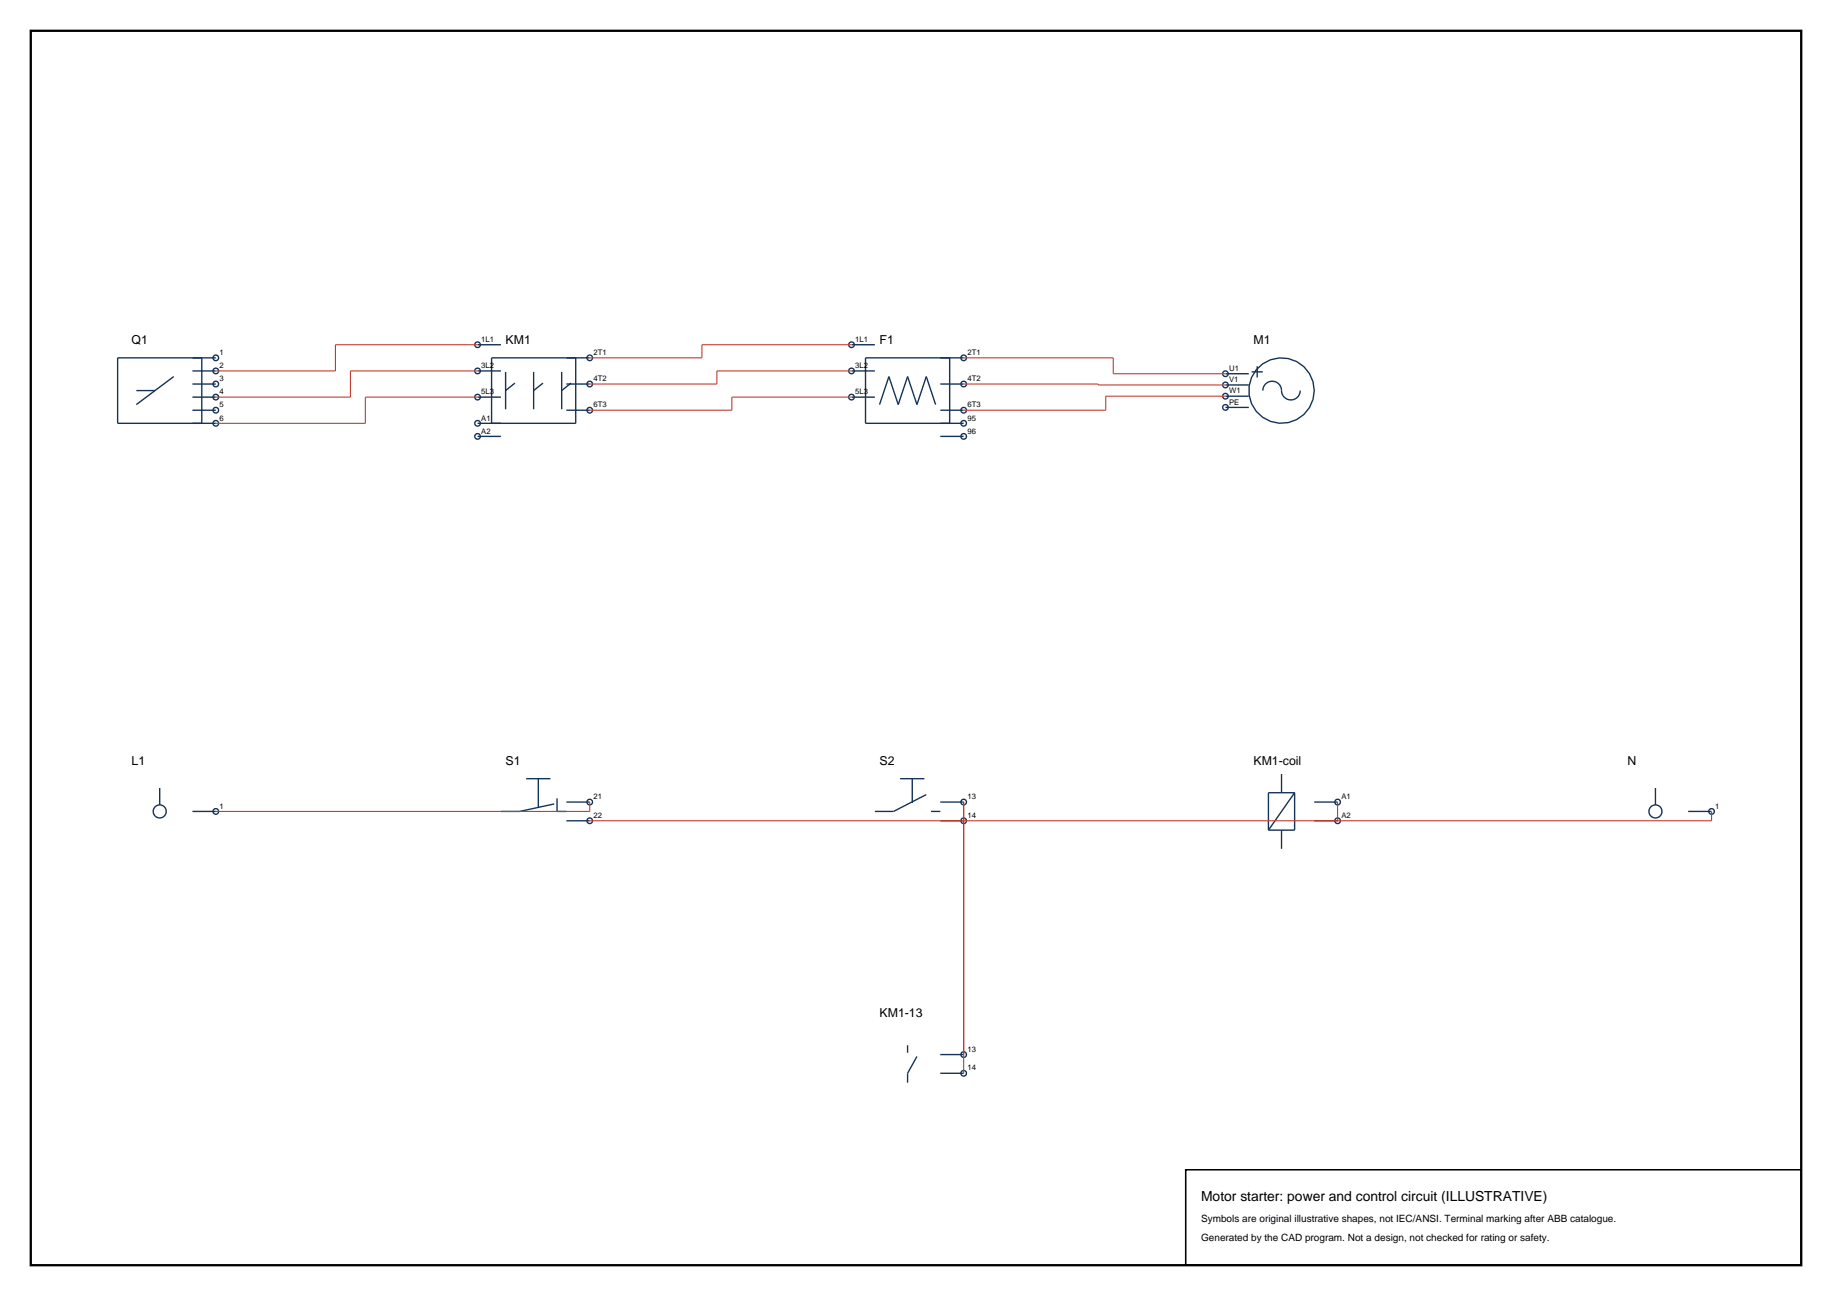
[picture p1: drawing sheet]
<svg xmlns="http://www.w3.org/2000/svg" width="420mm" height="297mm" viewBox="0 0 420 297" stroke-linecap="round" stroke-linejoin="round" font-family="sans-serif">
<path d="M7.1 7.1h405.8v282.8h-405.8z" fill="none" stroke="#000" stroke-width=".53"/>
<g fill="none" stroke="#143359" stroke-width=".32">
<path d="M109.5 79h5.3M195.2 79h5.4M31.3 89.5h4.2M39.8 86.3l-8.5 6.4M44.1 85h5.4M44.1 88h5.4M44.1 91h5.4M44.1 94h5.4M46.3 82v15M49.5 82h-22.5v15h22.5M109.5 85h5.3M109.5 91h5.3"/>
<path d="M115.9 85.2v8.6M118.1 87.8l-2.2 1.7M122.3 85.2v8.6M124.5 87.8l-2.2 1.7M128.8 85.2v8.6M129.8 88h5.4M129.8 94h5.4M130.9 87.8l-2.1 1.7M132 82v15h-22.5M135.2 82h-22.5v15M195.2 85h5.4M195.2 91h5.4"/>
<path d="M201.6 92.7l2.2-6.4 2.1 6.4 2.2-6.4 2.1 6.4 2.2-6.4 2.1 6.4M215.6 88h5.3M215.6 94h5.3M217.7 82v15M220.9 82h-22.5v15h22.5M280.9 85.7h5.4M280.9 88.2h5.4M280.9 90.8h5.4M280.9 93.4h5.4M286.9 85.2h2.6M288.2 83.9v2.6M289.5 89.5a2.16 2.16 0 0 1 2.3-2.1 2.16 2.16 0 0 1 2 2.4 2.14 2.14 0 0 0 2.3 1.8 2.14 2.14 0 0 0 2-2.1"/>
<path d="M109.5 100h5.3M215.6 100h5.3M120.6 178.4h5.6M123.4 178.4v6.7M206.4 178.4h5.5M209.1 178.4v5.6M293.8 177.4v4.3M36.6 180.6v3.8M44.1 186h5.4M127.1 184.2l-8 1.8h-4.3M127.7 183v3h2.1M129.8 183.8h5.4"/>
<path d="M129.8 188.1h5.4M212.4 182.1l-7.5 3.9h-4.3M213.4 186h2.2M215.6 183.8h5.3M215.6 188.1h5.3M293.8 190.2v4.3M296.8 181.7v8.5h-6M296.8 181.7h-6v8.5M296.8 181.7l-6 8.5M301.3 183.8h5.4M301.3 188.1h5.4M379.5 180.6v3.8"/>
<path d="M387 186h5.4M208.1 239.5v1.7M210.2 242.1l-2.1 3.9v2.1M215.6 241.7h5.3M215.6 246h5.3"/>
<circle cx="109.5" cy="79" r=".64"/>
<circle cx="195.2" cy="79" r=".64"/>
<circle cx="49.5" cy="94" r=".64"/>
<circle cx="49.5" cy="82" r=".64"/>
<circle cx="49.5" cy="88" r=".64"/>
<circle cx="49.5" cy="85" r=".64"/>
<circle cx="49.5" cy="91" r=".64"/>
<circle cx="49.5" cy="97" r=".64"/>
<circle cx="109.5" cy="85" r=".64"/>
<circle cx="109.5" cy="91" r=".64"/>
<circle cx="109.5" cy="97" r=".64"/>
<circle cx="135.2" cy="88" r=".64"/>
<circle cx="135.2" cy="82" r=".64"/>
<circle cx="135.2" cy="94" r=".64"/>
<circle cx="195.2" cy="85" r=".64"/>
<circle cx="195.2" cy="91" r=".64"/>
<circle cx="220.9" cy="94" r=".64"/>
<circle cx="220.9" cy="82" r=".64"/>
<circle cx="220.9" cy="88" r=".64"/>
<circle cx="220.9" cy="97" r=".64"/>
<circle cx="280.9" cy="93.4" r=".64"/>
<circle cx="280.9" cy="85.7" r=".64"/>
<circle cx="280.9" cy="88.2" r=".64"/>
<circle cx="280.9" cy="90.8" r=".64"/>
<circle cx="293.8" cy="89.5" r="7.5"/>
<circle cx="109.5" cy="100" r=".64"/>
<circle cx="220.9" cy="100" r=".64"/>
<circle cx="36.6" cy="186" r="1.5"/>
<circle cx="49.5" cy="186" r=".64"/>
<circle cx="135.2" cy="188.1" r=".64"/>
<circle cx="135.2" cy="183.8" r=".64"/>
<circle cx="220.9" cy="183.8" r=".64"/>
<circle cx="220.9" cy="188.1" r=".64"/>
<circle cx="306.7" cy="188.1" r=".64"/>
<circle cx="306.7" cy="183.8" r=".64"/>
<circle cx="379.5" cy="186" r="1.5"/>
<circle cx="392.4" cy="186" r=".64"/>
<circle cx="220.9" cy="246" r=".64"/>
<circle cx="220.9" cy="241.7" r=".64"/>
</g>
<g fill="none" stroke="#bf382b" stroke-width=".25">
<path d="M109.5 79h-32.6v6h-27.4M195.2 79h-34.3v3h-25.7M109.5 85h-29.2v6h-30.8M109.5 91h-25.7v6h-34.3M195.2 85h-30.9v3h-29.1M195.2 91h-27.4v3h-32.6M220.9 82h34.3v3.7h25.7M220.9 88l60 .2M280.9 90.8h-27.4v3.2h-32.6M135.2 183.8v2.2h-85.7M220.9 183.8v62.2M306.7 183.8v4.3"/>
<path d="M392.4 186v2.1h-257.2"/>
</g>
<path d="M271.8 268.1h141.1v21.8h-141.1z" fill="none" stroke="#000" stroke-width=".35"/>
<text font-size="3.2" x="275.4" y="275.1">Motor starter: power and control circuit (ILLUSTRATIVE)</text>
<g font-size="2.8">
<text x="30.2" y="78.8">Q1</text>
<text x="115.9" y="78.8">KM1</text>
<text x="201.6" y="78.8">F1</text>
<text x="287.4" y="78.8">M1</text>
<text x="30.2" y="175.2">L1</text>
<text x="115.9" y="175.2">S1</text>
<text x="201.6" y="175.2">S2</text>
<text x="287.4" y="175.2">KM1-coil</text>
<text x="373.1" y="175.2">N</text>
<text x="201.6" y="233.1">KM1-13</text>
</g>
<g font-size="2.3">
<text x="275.4" y="280.1">Symbols are original illustrative shapes, not IEC/ANSI. Terminal marking after ABB catalogue.</text>
<text x="275.4" y="284.3">Generated by the CAD program. Not a design, not checked for rating or safety.</text>
</g>
<g font-size="1.8">
<text x="50.3" y="81.4">1</text>
<text x="110.3" y="78.4">1L1</text>
<text x="136.1" y="81.4">2T1</text>
<text x="196.1" y="78.4">1L1</text>
<text x="221.8" y="81.4">2T1</text>
<text x="50.3" y="84.4">2</text>
<text x="50.3" y="87.4">3</text>
<text x="110.3" y="84.4">3L2</text>
<text x="136.1" y="87.4">4T2</text>
<text x="196.1" y="84.4">3L2</text>
<text x="221.8" y="87.4">4T2</text>
<text x="281.8" y="85">U1</text>
<text x="281.8" y="87.6">V1</text>
<text x="50.3" y="90.4">4</text>
<text x="50.3" y="93.4">5</text>
<text x="110.3" y="90.4">5L3</text>
<text x="136.1" y="93.4">6T3</text>
<text x="196.1" y="90.4">5L3</text>
<text x="221.8" y="93.4">6T3</text>
<text x="281.8" y="90.1">W1</text>
<text x="281.8" y="92.7">PE</text>
<text x="50.3" y="96.4">6</text>
<text x="110.3" y="96.4">A1</text>
<text x="110.3" y="99.4">A2</text>
<text x="221.8" y="96.4">95</text>
<text x="221.8" y="99.4">96</text>
<text x="50.3" y="185.3">1</text>
<text x="136.1" y="183.2">21</text>
<text x="221.8" y="183.2">13</text>
<text x="307.5" y="183.2">A1</text>
<text x="393.2" y="185.3">1</text>
<text x="136.1" y="187.5">22</text>
<text x="221.8" y="187.5">14</text>
<text x="307.5" y="187.5">A2</text>
<text x="221.8" y="241">13</text>
<text x="221.8" y="245.3">14</text>
</g>
</svg>
